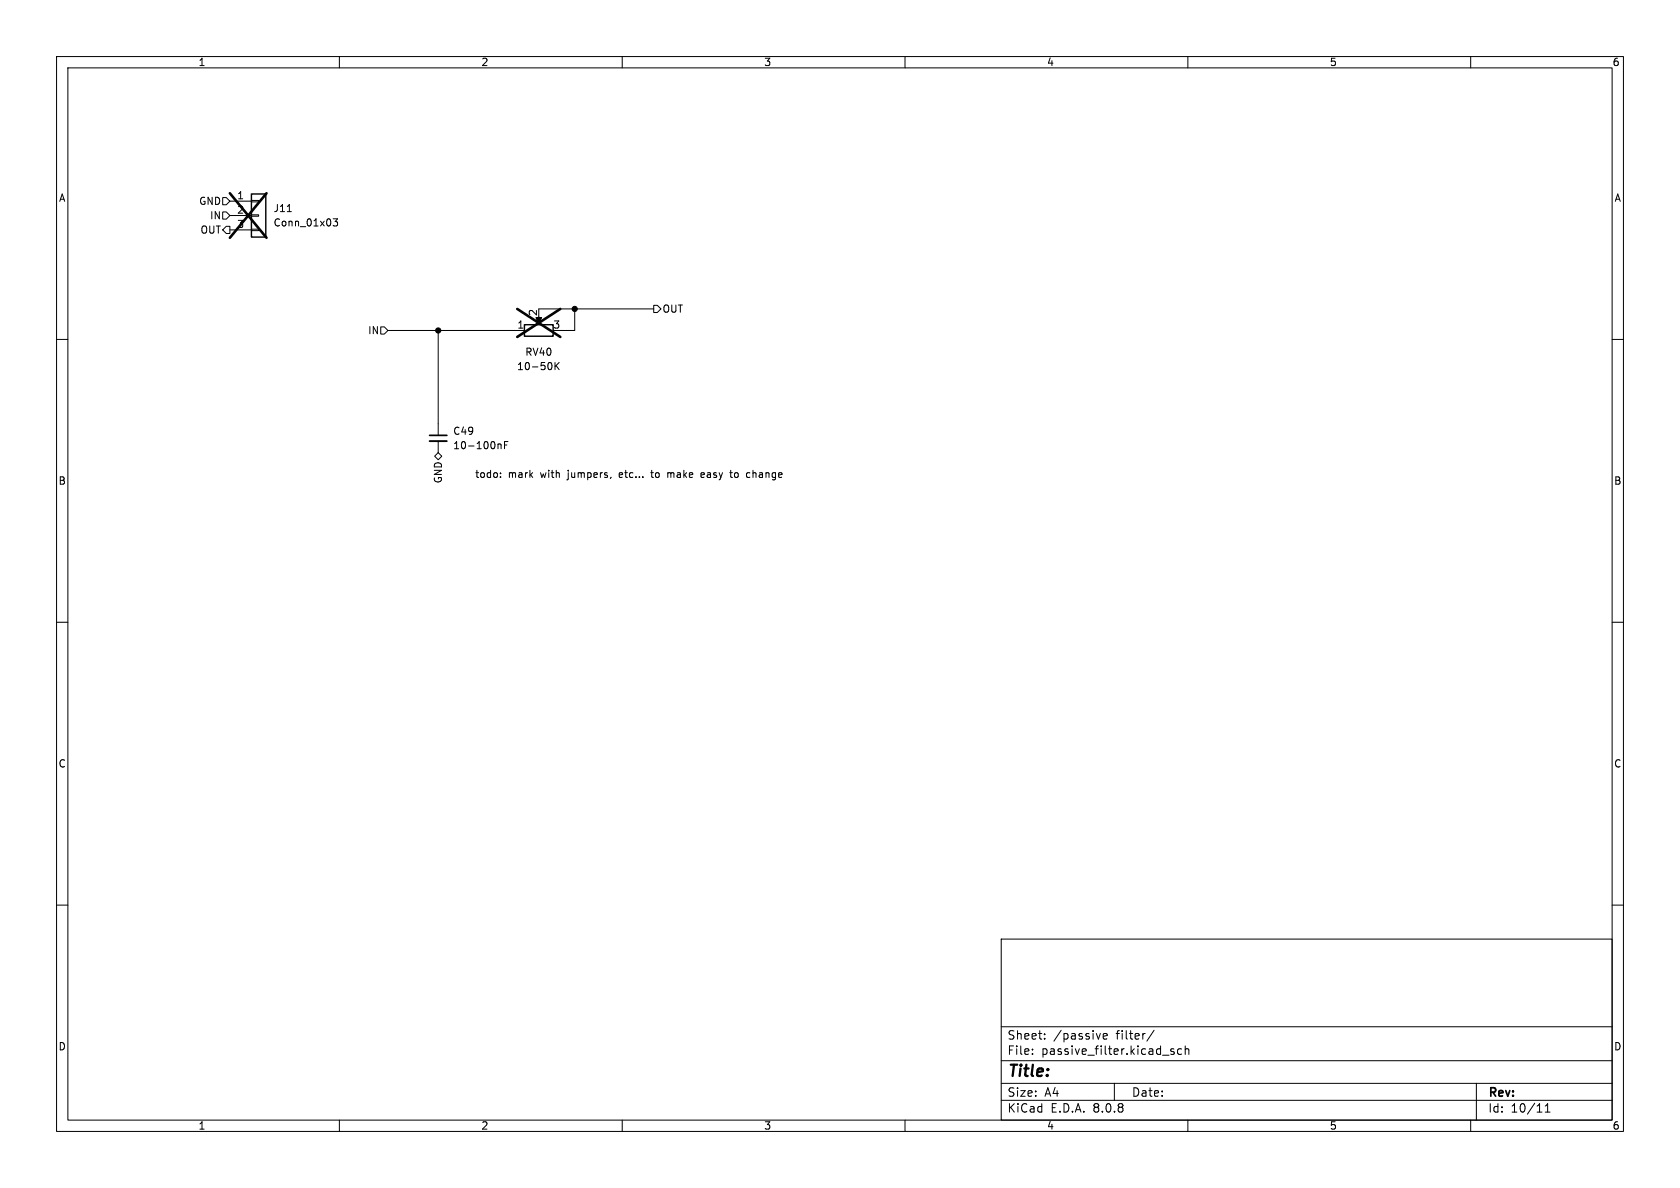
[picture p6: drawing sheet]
<svg xmlns="http://www.w3.org/2000/svg" width="297mm" height="210mm" viewBox="0 0 297 210" stroke-linecap="round" stroke-linejoin="round" font-family="sans-serif">
<g fill="none" stroke="#000" stroke-width=".18">
<path d="M10 10h277v190h-277zM12 12h273v186h-273zM60 10v2M110 10v2M160 10v2M210 10v2M260 10v2M39.4 37.5h.6l.6 .6-.6 .6h-.6zM39.4 34.9h.6l.6 .7-.6 .6h-.6zM40.6 35.6h3.8M40.6 38.1h3.8M44.4 38h1.3v.2h-1.3z"/>
<path d="M44.4 35.4h1.3v.3h-1.3zM50.8 37.4h.7M58.9 38.7h.8l-.4 .5 .3 .1v.5l-.2 .1-.5-.1M39.4 40.6l.6-.6h.6v1.3h-.6zM40.6 40.6h3.8M44.4 40.5h1.3v.3h-1.3zM67.3 57.8h.6l.7 .6-.7 .7h-.6zM68.6 58.4h24.1M77.5 58.4v18.6M95.2 55.9v1M95.2 54.6h20.4M101.6 54.6v3.8h-2.5"/>
<path d="M115.6 54h.6l.6 .6-.6 .6h-.6zM10 60h2M77.5 78v2M88.1 78.5h.4l.1 .8M89.2 78.7h.4M89.8 78.1h-.6v1.2M98.1 64.1v1.2M98.3 64.6l.5 .7M98.8 64.1l-.7 .7M285 60h2M76.8 80.6l.7-.6 .6 .6-.6 .7zM88.5 84.3v.1"/>
<path d="M88.5 83.6v.1M108 84.3l-.1 .3M115 83.6h.5M115.2 83.1l.1 1.2M118.1 83.6v.8M118.4 83.6l-.3 .1M124.5 83.6h-.4l-.2 .1 .1 .6h.5M124.5 83.9l-.6 .1M129 83.6h.5M129.2 84.3l.3 .1M132.2 83.6h.4M132.6 84.3l-.4 .1"/>
<path d="M10 110h2M285 110h2M10 160h2M177 166h108v32h-108zM285 160h2M60 198v2M110 198v2M160 198v2M177 194.5h108M177 191.5h108M177 187.5h108M177 181.5h108"/>
<path d="M182.5 186.3v.1M182.5 185.5v.1M184.7 183.6v.1M184.7 182.8v.1M195 183.2l.7-.1v-.3l-.5-.1-.2 .2 .1 .7h.6M197 191.5v3M204 182.1l-1.3 2M207.5 185.5l-.3-.1-.2 .2v.2l.5 .2v.3h-.5M208.9 185.5l-.4-.1-.3 .3v.4l.1 .2h.6M209.5 185.5l.2-.1 .4 .1 .1 .9M209.5 184.9v1.5M210 198v2"/>
<path d="M260 198v2M261 191.5v6.5M273.2 196.6h.8M273.2 195.5l.4-.4v1.5"/>
</g>
<path d="M75.9 78h3.1" fill="none" stroke="#000" stroke-width=".33"/>
<path d="M75.9 77h3.1" fill="none" stroke="#000" stroke-width=".3"/>
<g fill="#000" stroke="#000" stroke-width=".18">
<path d="M94.7 56.1h1.1l-.6 1.2z"/>
<circle cx="77.5" cy="58.4" r=".46"/>
<circle cx="101.6" cy="54.6" r=".46"/>
</g>
<path d="M44.4 34.3h2.6v7.6h-2.6zM92.7 57.4h5.1v2h-5.1z" fill="none" stroke="#000" stroke-width=".25"/>
<path d="M40.6 34.2l6.5 7.8M47.1 34.2l-6.5 7.8M91.4 54.6l7.7 5M99.1 54.6l-7.7 5" fill="none" stroke="#000" stroke-width=".46"/>
<text font-size="2.8" x="178" y="190.9">Title:</text>
<g font-size="2.1">
<text x="178" y="184">Sheet:</text>
<text x="186.2" y="184">/passive</text>
<text x="197.4" y="184">filter/</text>
<text x="178" y="186.7">File:</text>
<text x="184.1" y="186.7">passive_filter.kicad_sch</text>
<text x="178" y="196.9">KiCad</text>
<text x="178" y="194.1">Size:</text>
<text x="184.7" y="194.1">A4</text>
<text x="185.7" y="196.9">E.D.A.</text>
<text x="193.3" y="196.9">8.0.8</text>
<text x="200" y="194.1">Date:</text>
<text x="263" y="194.3">Rev:</text>
<text x="263" y="196.9">Id:</text>
<text x="267.1" y="196.9">10/11</text>
</g>
<g font-size="1.8">
<text x="35" y="11.9">1</text>
<text x="85" y="11.9">2</text>
<text x="135" y="11.9">3</text>
<text x="185" y="11.9">4</text>
<text x="235" y="11.9">5</text>
<text x="285" y="11.9">6</text>
<text x="10.3" y="35.9">A</text>
<text x="41.8" y="35.3">1</text>
<text x="285.3" y="35.9">A</text>
<text x="35.1" y="36.4">GND</text>
<text x="35.3" y="41.5">OUT</text>
<text x="37" y="39">IN</text>
<text x="41.8" y="37.8">2</text>
<text x="41.8" y="40.4">3</text>
<text x="48.3" y="40.2">Conn_01x03</text>
<text x="48.3" y="37.7">J11</text>
<text x="65" y="59.3">IN</text>
<text x="91.4" y="58.2">1</text>
<text x="95" y="56" transform="rotate(-90 95 56)">2</text>
<text x="97.7" y="58.2">3</text>
<text x="117" y="55.5">OUT</text>
<text x="91.3" y="65.6">10-50K</text>
<text x="92.8" y="63.1">RV40</text>
<text x="80" y="77.1">C49</text>
<text x="80" y="79.6">10-100nF</text>
<text x="10.3" y="85.9">B</text>
<text x="78.3" y="85.5" transform="rotate(-90 78.3 85.5)">GND</text>
<text x="83.9" y="84.7">todo:</text>
<text x="89.9" y="84.7">mark</text>
<text x="95.7" y="84.7">with</text>
<text x="100.7" y="84.7">jumpers,</text>
<text x="109.9" y="84.7">etc...</text>
<text x="115.8" y="84.7">to</text>
<text x="118.9" y="84.7">make</text>
<text x="125" y="84.7">easy</text>
<text x="130.4" y="84.7">to</text>
<text x="133.5" y="84.7">change</text>
<text x="285.3" y="85.9">B</text>
<text x="10.3" y="135.9">C</text>
<text x="285.3" y="135.9">C</text>
<text x="10.3" y="185.9">D</text>
<text x="285.3" y="185.9">D</text>
<text x="35" y="199.9">1</text>
<text x="85" y="199.9">2</text>
<text x="135" y="199.9">3</text>
<text x="185" y="199.9">4</text>
<text x="235" y="199.9">5</text>
<text x="285" y="199.9">6</text>
</g>
</svg>
